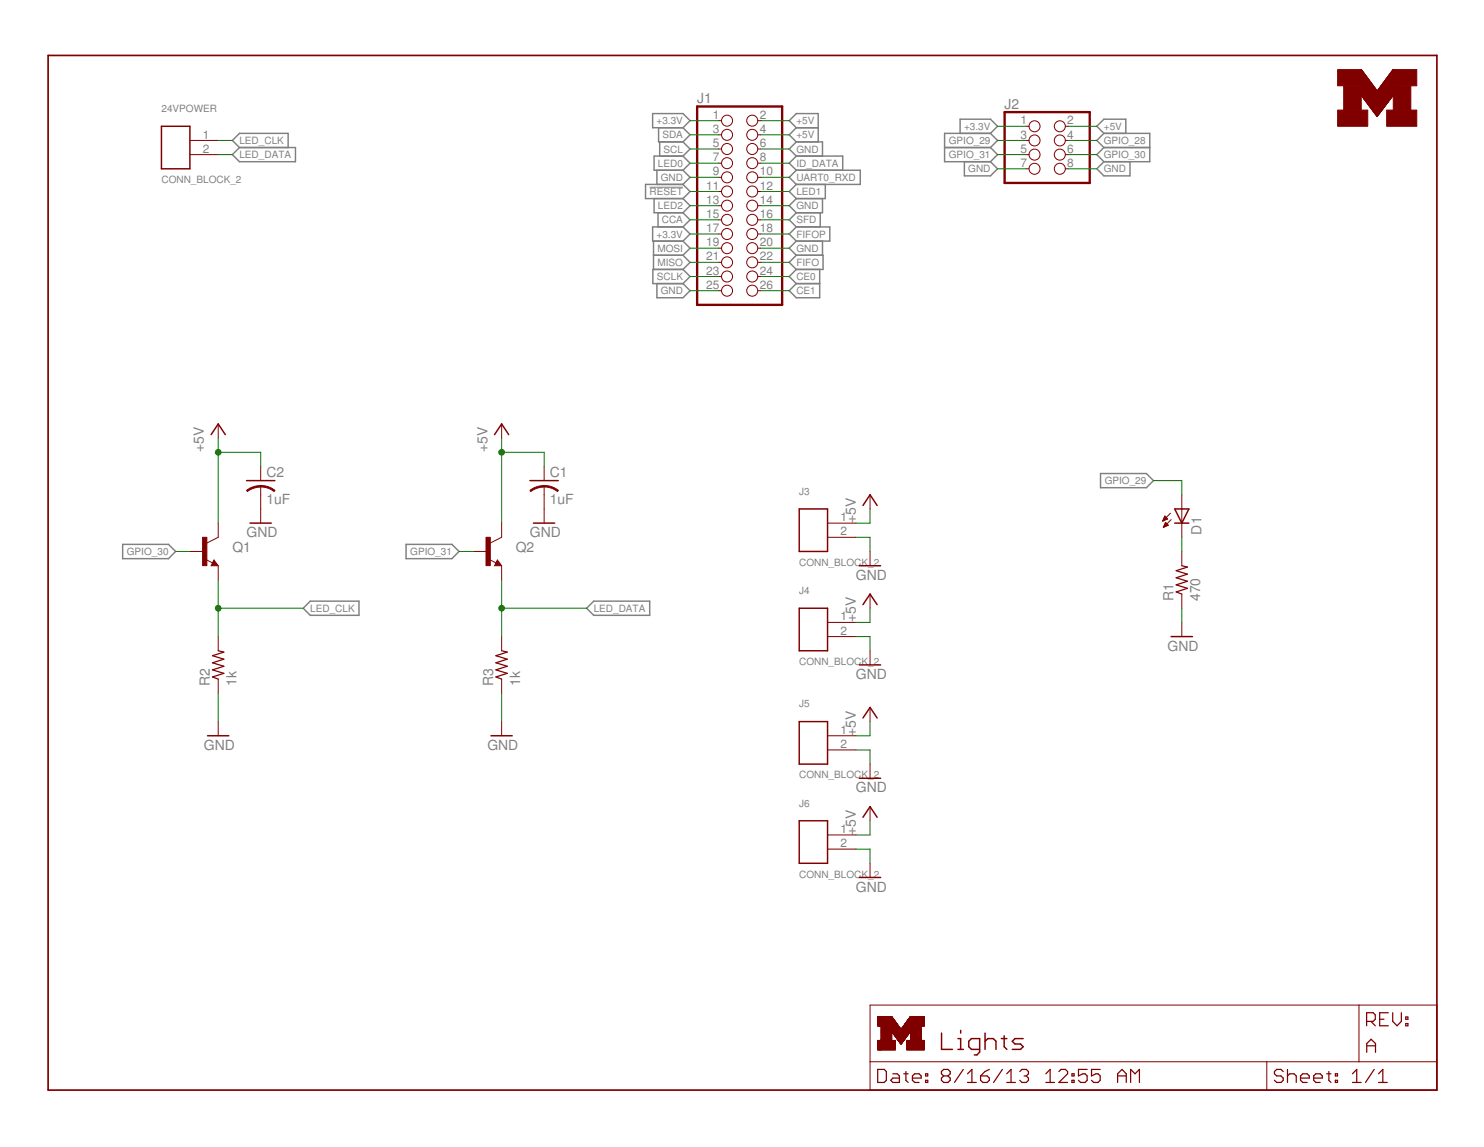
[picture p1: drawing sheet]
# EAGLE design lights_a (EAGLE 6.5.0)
REV: A; TITLE: Lights
FRAME1 (LETTER_L): HEIGHT: 8.5in; WIDTH: 11in

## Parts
24VPOWER  CONN_BLOCK_2  [CONN_BLOCK_2]
C1  1uF  C-USC0603  [C0603]
C2  1uF  C-USC0603  [C0603]
D1  LED0603  [LED-0603]
J1  PINHD-2X13  [2X13]
J2  PINHD-2X4  [2X04]
J3  CONN_BLOCK_2  [CONN_BLOCK_2]
J4  CONN_BLOCK_2  [CONN_BLOCK_2]
J5  CONN_BLOCK_2  [CONN_BLOCK_2]
J6  CONN_BLOCK_2  [CONN_BLOCK_2]
Q1  TRANSISTOR_NPNSOT23  [SOT23]
Q2  TRANSISTOR_NPNSOT23  [SOT23]
R1  470  R-US_R0603  [R0603]
R2  1k  R-US_R0603  [R0603]
R3  1k  R-US_R0603  [R0603]
U$1  UMICH_SOLID_SMALL  [UMICH_SOLID_75MIL]

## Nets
!RESET: J1.11
+3.3V: J1.1 J1.17 J2.1
+5V: C1.1 C2.1 J1.2 J1.4 J2.2 J3.1 J4.1 J5.1 J6.1 Q1.3(C) Q2.3(C)
CCA: J1.15
CE0: J1.24
CE1: J1.26
FIFO: J1.22
FIFOP: J1.18
GND: C1.2 C2.2 J1.6 J1.9 J1.14 J1.20 J1.25 J2.7 J2.8 J3.2 J4.2 J5.2 J6.2 R1.1 R2.1 R3.1
GPIO_28: J2.4
GPIO_29: D1.A J2.3
GPIO_30: J2.6 Q1.1(B)
GPIO_31: J2.5 Q2.1(B)
ID_DATA: J1.8
LED0: J1.7
LED1: J1.12
LED2: J1.13
LED_CLK: 24VPOWER.1 Q1.2(E) R2.2
LED_DATA: 24VPOWER.2 Q2.2(E) R3.2
MISO: J1.21
MOSI: J1.19
N$1: D1.C R1.2
SCL: J1.5
SCLK: J1.23
SDA: J1.3
SFD: J1.16
UART0_RXD: J1.10

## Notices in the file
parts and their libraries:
SparkFun-LED: Licensing: CC v3.0 Share-Alike You are welcome to use this library for commercial purposes.
